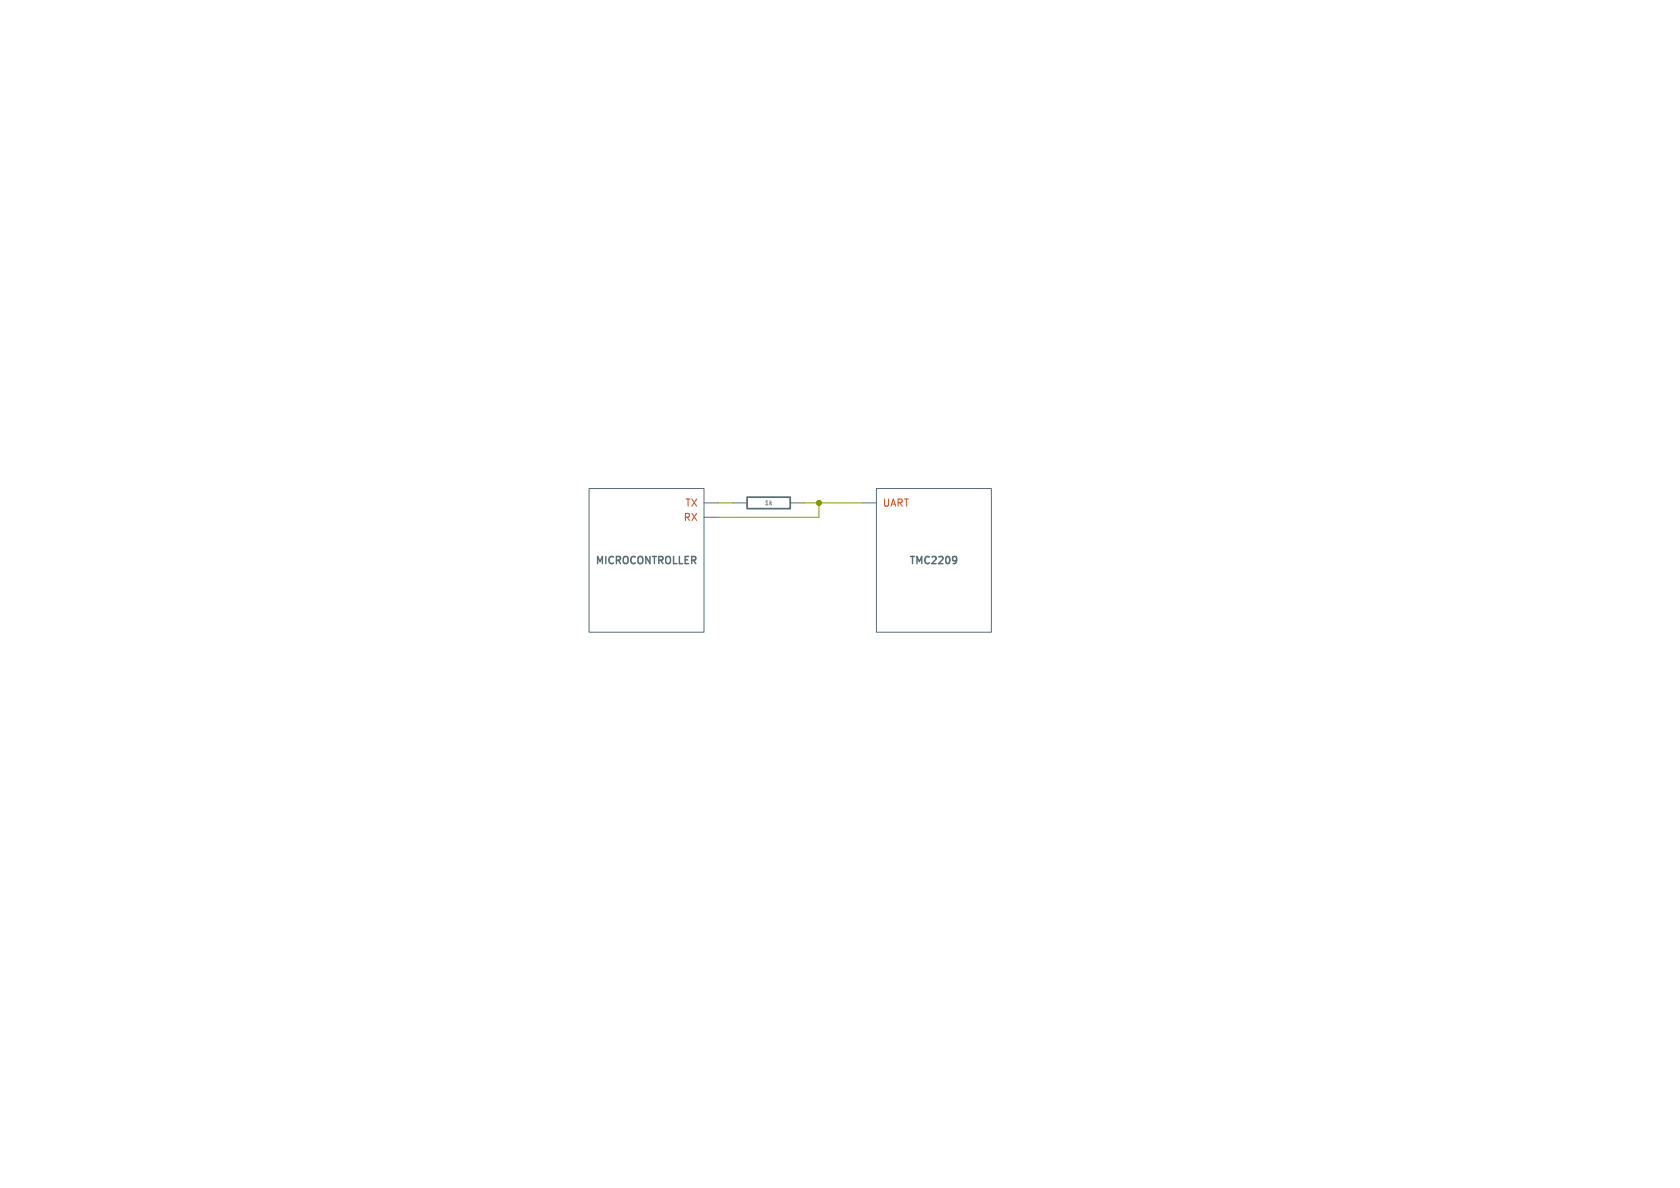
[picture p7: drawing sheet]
<svg xmlns="http://www.w3.org/2000/svg" width="297mm" height="210mm" viewBox="0 0 297 210" stroke-linecap="round" stroke-linejoin="round" font-family="sans-serif">
<path d="M104.1 86.4h20.4v25.4h-20.4zM124.5 88.9h2.5M124.5 91.4h2.5M129.5 88.9h2.6M139.7 88.9h2.5M152.4 88.9h2.5M154.9 86.4h20.4v25.4h-20.4z" fill="none" stroke="#586e75" stroke-width=".18"/>
<path d="M168.9 98.4l.2 .1a1.03 1.03 0 0 1-.2 1.1M169.1 98.9l-.2 .3" fill="none" stroke="#586e75" stroke-width=".25"/>
<path d="M132.1 87.9h7.6v2h-7.6z" fill="none" stroke="#586e75" stroke-width=".3"/>
<path d="M127 88.9h2.5M142.2 88.9h10.2M144.8 88.9v2.5h-17.8" fill="none" stroke="#859900" stroke-width=".18"/>
<circle cx="144.8" cy="88.9" r=".46" fill="#859900" stroke="#859900" stroke-width=".18"/>
<g font-size="1.8" fill="#cb4b16">
<text x="121.1" y="89.8">TX</text>
<text x="156" y="89.8">UART</text>
<text x="120.8" y="92.3">RX</text>
</g>
<g font-size="1.8" fill="#586e75">
<text x="105.1" y="100.1">MICROCONTROLLER</text>
<text x="160.6" y="100.1">TMC2209</text>
</g>
<text font-size="1.1" fill="#6c71c4" x="135.1" y="89.5">1k</text>
</svg>
